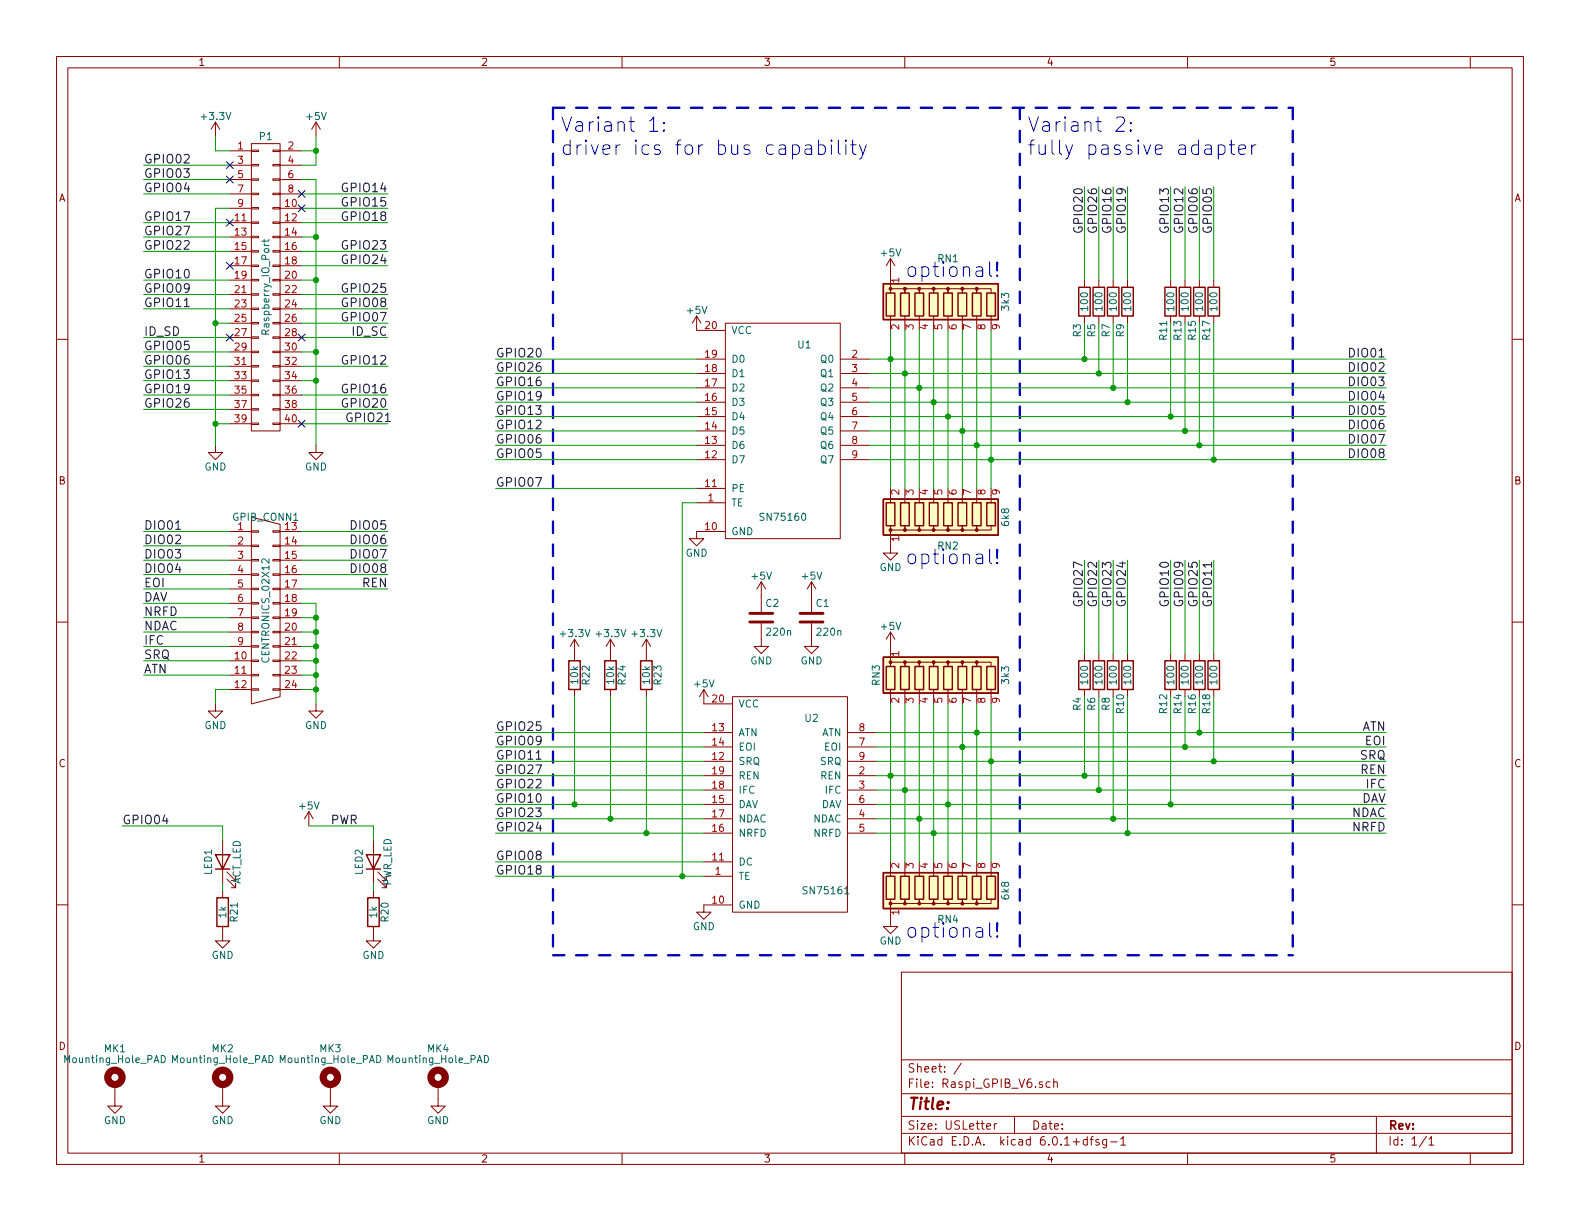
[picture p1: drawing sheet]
EESchema Schematic File Version 4
EELAYER 30 0
EELAYER END
$Descr USLetter 11000 8500
encoding utf-8
Sheet 1 1
Title ""
Date ""
Rev ""
Comp ""
Comment1 ""
Comment2 ""
Comment3 ""
Comment4 ""
$EndDescr
$Comp
L power:GND #PWR01
U 1 1
P 1500 3100
F 0 "#PWR01" H 1500 2850 50  0001 C CNN
F 1 "GND" H 1500 2950 50  0000 C CNN
F 2 "" H 1500 3100 50  0000 C CNN
F 3 "" H 1500 3100 50  0000 C CNN
	1    1500 3100
	1    0    0    -1  
$EndComp
$Comp
L power:GND #PWR02
U 1 1
P 2200 3100
F 0 "#PWR02" H 2200 2850 50  0001 C CNN
F 1 "GND" H 2200 2950 50  0000 C CNN
F 2 "" H 2200 3100 50  0000 C CNN
F 3 "" H 2200 3100 50  0000 C CNN
	1    2200 3100
	1    0    0    -1  
$EndComp
$Comp
L power:+5V #PWR03
U 1 1
P 2200 950
F 0 "#PWR03" H 2200 800 50  0001 C CNN
F 1 "+5V" H 2200 1090 50  0000 C CNN
F 2 "" H 2200 950 50  0000 C CNN
F 3 "" H 2200 950 50  0000 C CNN
	1    2200 950 
	1    0    0    -1  
$EndComp
$Comp
L power:+3.3V #PWR04
U 1 1
P 1500 950
F 0 "#PWR04" H 1500 800 50  0001 C CNN
F 1 "+3.3V" H 1500 1090 50  0000 C CNN
F 2 "" H 1500 950 50  0000 C CNN
F 3 "" H 1500 950 50  0000 C CNN
	1    1500 950 
	1    0    0    -1  
$EndComp
Text Label 1000 1550 0    60   ~ 0
GPIO17
Text Label 3450 2800 0    60   ~ 0
GPIO19
Text Label 3450 2600 0    60   ~ 0
GPIO26
Text Label 2700 1750 2    60   ~ 0
GPIO23
Text Label 2700 1850 2    60   ~ 0
GPIO24
Text Label 2700 2050 2    60   ~ 0
GPIO25
Text Label 2700 2150 2    60   ~ 0
GPIO08
Text Label 2700 2250 2    60   ~ 0
GPIO07
Text Label 2700 2550 2    60   ~ 0
GPIO12
Text Label 2700 2750 2    60   ~ 0
GPIO16
Text Label 2700 2850 2    60   ~ 0
GPIO20
$Comp
L power:GND #PWR05
U 1 1
P 2200 4900
F 0 "#PWR05" H 2200 4650 50  0001 C CNN
F 1 "GND" H 2200 4750 50  0000 C CNN
F 2 "" H 2200 4900 50  0000 C CNN
F 3 "" H 2200 4900 50  0000 C CNN
	1    2200 4900
	1    0    0    -1  
$EndComp
Text Label 1000 3700 0    60   ~ 0
DIO01
Text Label 1000 3900 0    60   ~ 0
DIO03
Text Label 2700 3900 2    60   ~ 0
DIO07
Text Label 2700 4100 2    60   ~ 0
REN
Text Label 1000 4700 0    60   ~ 0
ATN
Text Label 1000 4500 0    60   ~ 0
IFC
Text Label 1000 4300 0    60   ~ 0
NRFD
Text Label 1000 4100 0    60   ~ 0
EOI
Text Label 1000 3800 0    60   ~ 0
DIO02
Text Label 1000 4000 0    60   ~ 0
DIO04
Text Label 1000 4200 0    60   ~ 0
DAV
Text Label 1000 4400 0    60   ~ 0
NDAC
Text Label 1000 4600 0    60   ~ 0
SRQ
Text Label 2700 3800 2    60   ~ 0
DIO06
Text Label 2700 4000 2    60   ~ 0
DIO08
Text Label 3450 2900 0    60   ~ 0
GPIO13
Text Label 9650 2500 2    60   ~ 0
DIO01
Text Label 9650 2700 2    60   ~ 0
DIO03
Text Label 9650 2900 2    60   ~ 0
DIO05
Text Label 9650 3100 2    60   ~ 0
DIO07
Text Label 9650 5400 2    60   ~ 0
REN
Text Label 9650 5100 2    60   ~ 0
ATN
Text Label 9650 5500 2    60   ~ 0
IFC
Text Label 9650 5800 2    60   ~ 0
NRFD
Text Label 9650 5200 2    60   ~ 0
EOI
Text Label 1000 1650 0    60   ~ 0
GPIO27
Text Label 1000 1750 0    60   ~ 0
GPIO22
Text Label 1000 2050 0    60   ~ 0
GPIO09
Text Label 1000 1950 0    60   ~ 0
GPIO10
Text Label 1000 2150 0    60   ~ 0
GPIO11
Text Label 1000 2750 0    60   ~ 0
GPIO19
Text Label 1000 2850 0    60   ~ 0
GPIO26
Text Label 1000 2650 0    60   ~ 0
GPIO13
Text Label 3450 2500 0    60   ~ 0
GPIO20
Text Label 3450 2700 0    60   ~ 0
GPIO16
Text Label 3450 3000 0    60   ~ 0
GPIO12
Text Label 3450 3100 0    60   ~ 0
GPIO06
Text Label 3450 3200 0    60   ~ 0
GPIO05
Text Label 3450 3400 0    60   ~ 0
GPIO07
Text Label 9650 2600 2    60   ~ 0
DIO02
Text Label 9650 2800 2    60   ~ 0
DIO04
Text Label 9650 5600 2    60   ~ 0
DAV
Text Label 9650 5700 2    60   ~ 0
NDAC
Text Label 9650 5300 2    60   ~ 0
SRQ
Text Label 9650 3000 2    60   ~ 0
DIO06
Text Label 9650 3200 2    60   ~ 0
DIO08
$Comp
L Device:C C2
U 1 1
P 5300 4300
F 0 "C2" H 5325 4400 50  0000 L CNN
F 1 "220n" H 5325 4200 50  0000 L CNN
F 2 "Capacitors_ThroughHole:C_Rect_L7_W3.5_P5" H 5338 4150 50  0001 C CNN
F 3 "" H 5300 4300 50  0000 C CNN
	1    5300 4300
	1    0    0    -1  
$EndComp
$Comp
L power:GND #PWR06
U 1 1
P 5300 4450
F 0 "#PWR06" H 5300 4200 50  0001 C CNN
F 1 "GND" H 5300 4300 50  0000 C CNN
F 2 "" H 5300 4450 50  0000 C CNN
F 3 "" H 5300 4450 50  0000 C CNN
	1    5300 4450
	1    0    0    -1  
$EndComp
$Comp
L power:GND #PWR07
U 1 1
P 4900 6300
F 0 "#PWR07" H 4900 6050 50  0001 C CNN
F 1 "GND" H 4900 6150 50  0000 C CNN
F 2 "" H 4900 6300 50  0000 C CNN
F 3 "" H 4900 6300 50  0000 C CNN
	1    4900 6300
	1    0    0    -1  
$EndComp
$Comp
L power:GND #PWR08
U 1 1
P 4850 3700
F 0 "#PWR08" H 4850 3450 50  0001 C CNN
F 1 "GND" H 4850 3550 50  0000 C CNN
F 2 "" H 4850 3700 50  0000 C CNN
F 3 "" H 4850 3700 50  0000 C CNN
	1    4850 3700
	1    0    0    -1  
$EndComp
Text Label 1000 1150 0    60   ~ 0
GPIO02
Text Label 1000 1250 0    60   ~ 0
GPIO03
Text Label 1000 1350 0    60   ~ 0
GPIO04
Text Label 1000 2350 0    60   ~ 0
ID_SD
Text Label 1000 2450 0    60   ~ 0
GPIO05
Text Label 1000 2550 0    60   ~ 0
GPIO06
Text Label 2700 2350 2    60   ~ 0
ID_SC
Text Label 2400 2950 0    60   ~ 0
GPIO21
Text Label 2700 1350 2    60   ~ 0
GPIO14
Text Label 2700 1450 2    60   ~ 0
GPIO15
Text Label 2700 1550 2    60   ~ 0
GPIO18
$Comp
L Device:C C1
U 1 1
P 5650 4300
F 0 "C1" H 5675 4400 50  0000 L CNN
F 1 "220n" H 5675 4200 50  0000 L CNN
F 2 "Capacitors_ThroughHole:C_Rect_L7_W3.5_P5" H 5688 4150 50  0001 C CNN
F 3 "" H 5650 4300 50  0000 C CNN
	1    5650 4300
	1    0    0    -1  
$EndComp
$Comp
L power:GND #PWR09
U 1 1
P 5650 4450
F 0 "#PWR09" H 5650 4200 50  0001 C CNN
F 1 "GND" H 5650 4300 50  0000 C CNN
F 2 "" H 5650 4450 50  0000 C CNN
F 3 "" H 5650 4450 50  0000 C CNN
	1    5650 4450
	1    0    0    -1  
$EndComp
Text Label 7850 1300 3    60   ~ 0
GPIO19
Text Label 7650 1300 3    60   ~ 0
GPIO26
Text Label 8150 1300 3    60   ~ 0
GPIO13
Text Label 7550 1300 3    60   ~ 0
GPIO20
Text Label 7750 1300 3    60   ~ 0
GPIO16
Text Label 8250 1300 3    60   ~ 0
GPIO12
Text Label 8350 1300 3    60   ~ 0
GPIO06
Text Label 8450 1300 3    60   ~ 0
GPIO05
Text Label 7550 3900 3    60   ~ 0
GPIO27
Text Label 7650 3900 3    60   ~ 0
GPIO22
Text Label 8150 3900 3    60   ~ 0
GPIO10
Text Label 8250 3900 3    60   ~ 0
GPIO09
Text Label 8450 3900 3    60   ~ 0
GPIO11
Text Label 8350 3900 3    60   ~ 0
GPIO25
Text Label 7750 3900 3    60   ~ 0
GPIO23
Text Label 7850 3900 3    60   ~ 0
GPIO24
$Comp
L Device:R R23
U 1 1
P 4500 4700
F 0 "R23" V 4580 4700 50  0000 C CNN
F 1 "10k" V 4500 4700 50  0000 C CNN
F 2 "Resistor_THT:R_Axial_DIN0204_L3.6mm_D1.6mm_P7.62mm_Horizontal" V 4430 4700 50  0001 C CNN
F 3 "" H 4500 4700 50  0000 C CNN
	1    4500 4700
	1    0    0    -1  
$EndComp
$Comp
L Device:R R24
U 1 1
P 4250 4700
F 0 "R24" V 4330 4700 50  0000 C CNN
F 1 "10k" V 4250 4700 50  0000 C CNN
F 2 "Resistor_THT:R_Axial_DIN0204_L3.6mm_D1.6mm_P7.62mm_Horizontal" V 4180 4700 50  0001 C CNN
F 3 "" H 4250 4700 50  0000 C CNN
	1    4250 4700
	1    0    0    -1  
$EndComp
$Comp
L power:+3.3V #PWR010
U 1 1
P 4250 4550
F 0 "#PWR010" H 4250 4400 50  0001 C CNN
F 1 "+3.3V" H 4250 4690 50  0000 C CNN
F 2 "" H 4250 4550 50  0000 C CNN
F 3 "" H 4250 4550 50  0000 C CNN
	1    4250 4550
	1    0    0    -1  
$EndComp
$Comp
L power:+3.3V #PWR011
U 1 1
P 4500 4550
F 0 "#PWR011" H 4500 4400 50  0001 C CNN
F 1 "+3.3V" H 4500 4690 50  0000 C CNN
F 2 "" H 4500 4550 50  0000 C CNN
F 3 "" H 4500 4550 50  0000 C CNN
	1    4500 4550
	1    0    0    -1  
$EndComp
$Comp
L Device:R R4
U 1 1
P 7550 4700
F 0 "R4" V 7500 4500 50  0000 C CNN
F 1 "100" V 7550 4700 50  0000 C CNN
F 2 "Resistor_THT:R_Axial_DIN0204_L3.6mm_D1.6mm_P7.62mm_Horizontal" V 7480 4700 50  0001 C CNN
F 3 "" H 7550 4700 50  0000 C CNN
	1    7550 4700
	1    0    0    -1  
$EndComp
$Comp
L Device:R R6
U 1 1
P 7650 4700
F 0 "R6" V 7600 4500 50  0000 C CNN
F 1 "100" V 7650 4700 50  0000 C CNN
F 2 "Resistor_THT:R_Axial_DIN0204_L3.6mm_D1.6mm_P7.62mm_Horizontal" V 7580 4700 50  0001 C CNN
F 3 "" H 7650 4700 50  0000 C CNN
	1    7650 4700
	1    0    0    -1  
$EndComp
$Comp
L Device:R R8
U 1 1
P 7750 4700
F 0 "R8" V 7700 4500 50  0000 C CNN
F 1 "100" V 7750 4700 50  0000 C CNN
F 2 "Resistor_THT:R_Axial_DIN0204_L3.6mm_D1.6mm_P7.62mm_Horizontal" V 7680 4700 50  0001 C CNN
F 3 "" H 7750 4700 50  0000 C CNN
	1    7750 4700
	1    0    0    -1  
$EndComp
$Comp
L Device:R R10
U 1 1
P 7850 4700
F 0 "R10" V 7800 4500 50  0000 C CNN
F 1 "100" V 7850 4700 50  0000 C CNN
F 2 "Resistor_THT:R_Axial_DIN0204_L3.6mm_D1.6mm_P7.62mm_Horizontal" V 7780 4700 50  0001 C CNN
F 3 "" H 7850 4700 50  0000 C CNN
	1    7850 4700
	1    0    0    -1  
$EndComp
$Comp
L Device:R R12
U 1 1
P 8150 4700
F 0 "R12" V 8100 4500 50  0000 C CNN
F 1 "100" V 8150 4700 50  0000 C CNN
F 2 "Resistor_THT:R_Axial_DIN0204_L3.6mm_D1.6mm_P7.62mm_Horizontal" V 8080 4700 50  0001 C CNN
F 3 "" H 8150 4700 50  0000 C CNN
	1    8150 4700
	1    0    0    -1  
$EndComp
$Comp
L Device:R R14
U 1 1
P 8250 4700
F 0 "R14" V 8200 4500 50  0000 C CNN
F 1 "100" V 8250 4700 50  0000 C CNN
F 2 "Resistor_THT:R_Axial_DIN0204_L3.6mm_D1.6mm_P7.62mm_Horizontal" V 8180 4700 50  0001 C CNN
F 3 "" H 8250 4700 50  0000 C CNN
	1    8250 4700
	1    0    0    -1  
$EndComp
$Comp
L Device:R R16
U 1 1
P 8350 4700
F 0 "R16" V 8300 4500 50  0000 C CNN
F 1 "100" V 8350 4700 50  0000 C CNN
F 2 "Resistor_THT:R_Axial_DIN0204_L3.6mm_D1.6mm_P7.62mm_Horizontal" V 8280 4700 50  0001 C CNN
F 3 "" H 8350 4700 50  0000 C CNN
	1    8350 4700
	1    0    0    -1  
$EndComp
$Comp
L Device:R R18
U 1 1
P 8450 4700
F 0 "R18" V 8400 4500 50  0000 C CNN
F 1 "100" V 8450 4700 50  0000 C CNN
F 2 "Resistor_THT:R_Axial_DIN0204_L3.6mm_D1.6mm_P7.62mm_Horizontal" V 8380 4700 50  0001 C CNN
F 3 "" H 8450 4700 50  0000 C CNN
	1    8450 4700
	1    0    0    -1  
$EndComp
$Comp
L Device:R R3
U 1 1
P 7550 2100
F 0 "R3" V 7500 1900 50  0000 C CNN
F 1 "100" V 7550 2100 50  0000 C CNN
F 2 "Resistor_THT:R_Axial_DIN0204_L3.6mm_D1.6mm_P7.62mm_Horizontal" V 7480 2100 50  0001 C CNN
F 3 "" H 7550 2100 50  0000 C CNN
	1    7550 2100
	1    0    0    -1  
$EndComp
$Comp
L Device:R R5
U 1 1
P 7650 2100
F 0 "R5" V 7600 1900 50  0000 C CNN
F 1 "100" V 7650 2100 50  0000 C CNN
F 2 "Resistor_THT:R_Axial_DIN0204_L3.6mm_D1.6mm_P7.62mm_Horizontal" V 7580 2100 50  0001 C CNN
F 3 "" H 7650 2100 50  0000 C CNN
	1    7650 2100
	1    0    0    -1  
$EndComp
$Comp
L Device:R R7
U 1 1
P 7750 2100
F 0 "R7" V 7700 1900 50  0000 C CNN
F 1 "100" V 7750 2100 50  0000 C CNN
F 2 "Resistor_THT:R_Axial_DIN0204_L3.6mm_D1.6mm_P7.62mm_Horizontal" V 7680 2100 50  0001 C CNN
F 3 "" H 7750 2100 50  0000 C CNN
	1    7750 2100
	1    0    0    -1  
$EndComp
$Comp
L Device:R R9
U 1 1
P 7850 2100
F 0 "R9" V 7800 1900 50  0000 C CNN
F 1 "100" V 7850 2100 50  0000 C CNN
F 2 "Resistor_THT:R_Axial_DIN0204_L3.6mm_D1.6mm_P7.62mm_Horizontal" V 7780 2100 50  0001 C CNN
F 3 "" H 7850 2100 50  0000 C CNN
	1    7850 2100
	1    0    0    -1  
$EndComp
$Comp
L Device:R R11
U 1 1
P 8150 2100
F 0 "R11" V 8100 1900 50  0000 C CNN
F 1 "100" V 8150 2100 50  0000 C CNN
F 2 "Resistor_THT:R_Axial_DIN0204_L3.6mm_D1.6mm_P7.62mm_Horizontal" V 8080 2100 50  0001 C CNN
F 3 "" H 8150 2100 50  0000 C CNN
	1    8150 2100
	1    0    0    -1  
$EndComp
$Comp
L Device:R R13
U 1 1
P 8250 2100
F 0 "R13" V 8200 1900 50  0000 C CNN
F 1 "100" V 8250 2100 50  0000 C CNN
F 2 "Resistor_THT:R_Axial_DIN0204_L3.6mm_D1.6mm_P7.62mm_Horizontal" V 8180 2100 50  0001 C CNN
F 3 "" H 8250 2100 50  0000 C CNN
	1    8250 2100
	1    0    0    -1  
$EndComp
$Comp
L Device:R R15
U 1 1
P 8350 2100
F 0 "R15" V 8300 1900 50  0000 C CNN
F 1 "100" V 8350 2100 50  0000 C CNN
F 2 "Resistor_THT:R_Axial_DIN0204_L3.6mm_D1.6mm_P7.62mm_Horizontal" V 8280 2100 50  0001 C CNN
F 3 "" H 8350 2100 50  0000 C CNN
	1    8350 2100
	1    0    0    -1  
$EndComp
$Comp
L Device:R R17
U 1 1
P 8450 2100
F 0 "R17" V 8400 1900 50  0000 C CNN
F 1 "100" V 8450 2100 50  0000 C CNN
F 2 "Resistor_THT:R_Axial_DIN0204_L3.6mm_D1.6mm_P7.62mm_Horizontal" V 8380 2100 50  0001 C CNN
F 3 "" H 8450 2100 50  0000 C CNN
	1    8450 2100
	1    0    0    -1  
$EndComp
$Comp
L Device:R_Network08 RN1
U 1 1
P 6600 2100
F 0 "RN1" H 6600 2400 50  0000 C CNN
F 1 "3k3" V 7000 2100 50  0000 C CNN
F 2 "Resistors_ThroughHole:Resistor_Array_SIP9" V 7075 2100 50  0001 C CNN
F 3 "" H 6600 2100 50  0000 C CNN
	1    6600 2100
	1    0    0    -1  
$EndComp
$Comp
L Raspi_GPIB:SN75161 U2
U 1 1
P 5500 5600
F 0 "U2" H 5650 6200 50  0000 C CNN
F 1 "SN75161" H 5750 5000 50  0000 C CNN
F 2 "Housings_DIP:DIP-20_W7.62mm" H 5500 5600 50  0001 C CNN
F 3 "" H 5500 5600 50  0000 C CNN
	1    5500 5600
	1    0    0    -1  
$EndComp
$Comp
L Raspi_GPIB:SN75160 U1
U 1 1
P 5450 3000
F 0 "U1" H 5600 3600 50  0000 C CNN
F 1 "SN75160" H 5450 2400 50  0000 C CNN
F 2 "Housings_DIP:DIP-20_W7.62mm" H 5450 3000 50  0001 C CNN
F 3 "" H 5450 3000 50  0000 C CNN
	1    5450 3000
	1    0    0    -1  
$EndComp
$Comp
L Device:R_Network08 RN3
U 1 1
P 6600 4700
F 0 "RN3" V 6100 4700 50  0000 C CNN
F 1 "3k3" V 7000 4700 50  0000 C CNN
F 2 "Resistors_ThroughHole:Resistor_Array_SIP9" V 7075 4700 50  0001 C CNN
F 3 "" H 6600 4700 50  0000 C CNN
	1    6600 4700
	1    0    0    -1  
$EndComp
$Comp
L Device:R_Network08 RN2
U 1 1
P 6600 3600
F 0 "RN2" H 6600 3800 50  0000 C CNN
F 1 "6k8" V 7000 3600 50  0000 C CNN
F 2 "Resistors_ThroughHole:Resistor_Array_SIP9" V 7075 3600 50  0001 C CNN
F 3 "" H 6600 3600 50  0000 C CNN
	1    6600 3600
	1    0    0    1   
$EndComp
$Comp
L power:GND #PWR013
U 1 1
P 6200 3800
F 0 "#PWR013" H 6200 3550 50  0001 C CNN
F 1 "GND" H 6200 3650 50  0000 C CNN
F 2 "" H 6200 3800 50  0000 C CNN
F 3 "" H 6200 3800 50  0000 C CNN
	1    6200 3800
	1    0    0    -1  
$EndComp
$Comp
L Device:LED LED2
U 1 1
P 2600 6000
F 0 "LED2" H 2600 6100 50  0000 C CNN
F 1 "PWR_LED" H 2600 5900 50  0000 C CNN
F 2 "LEDs:LED-3MM" H 2600 6000 50  0001 C CNN
F 3 "" H 2600 6000 50  0000 C CNN
	1    2600 6000
	0    -1   -1   0   
$EndComp
$Comp
L Device:R R20
U 1 1
P 2600 6350
F 0 "R20" V 2680 6350 50  0000 C CNN
F 1 "1k" V 2600 6350 50  0000 C CNN
F 2 "Resistor_THT:R_Axial_DIN0204_L3.6mm_D1.6mm_P7.62mm_Horizontal" V 2530 6350 50  0001 C CNN
F 3 "" H 2600 6350 50  0000 C CNN
	1    2600 6350
	1    0    0    -1  
$EndComp
$Comp
L power:GND #PWR014
U 1 1
P 2600 6500
F 0 "#PWR014" H 2600 6250 50  0001 C CNN
F 1 "GND" H 2600 6350 50  0000 C CNN
F 2 "" H 2600 6500 50  0000 C CNN
F 3 "" H 2600 6500 50  0000 C CNN
	1    2600 6500
	1    0    0    -1  
$EndComp
$Comp
L Device:LED LED1
U 1 1
P 1550 6000
F 0 "LED1" H 1550 6100 50  0000 C CNN
F 1 "ACT_LED" H 1550 5900 50  0000 C CNN
F 2 "LEDs:LED-3MM" H 1550 6000 50  0001 C CNN
F 3 "" H 1550 6000 50  0000 C CNN
	1    1550 6000
	0    -1   -1   0   
$EndComp
$Comp
L Device:R R21
U 1 1
P 1550 6350
F 0 "R21" V 1630 6350 50  0000 C CNN
F 1 "1k" V 1550 6350 50  0000 C CNN
F 2 "Resistor_THT:R_Axial_DIN0204_L3.6mm_D1.6mm_P7.62mm_Horizontal" V 1480 6350 50  0001 C CNN
F 3 "" H 1550 6350 50  0000 C CNN
	1    1550 6350
	1    0    0    -1  
$EndComp
$Comp
L power:GND #PWR015
U 1 1
P 1550 6500
F 0 "#PWR015" H 1550 6250 50  0001 C CNN
F 1 "GND" H 1550 6350 50  0000 C CNN
F 2 "" H 1550 6500 50  0000 C CNN
F 3 "" H 1550 6500 50  0000 C CNN
	1    1550 6500
	1    0    0    -1  
$EndComp
Text Label 2300 5750 0    60   ~ 0
PWR
Text Label 850  5750 0    60   ~ 0
GPIO04
$Comp
L Raspi_GPIB:Raspberry_IO_Port P1
U 1 1
P 1850 2000
F 0 "P1" H 1850 3050 50  0000 C CNN
F 1 "Raspberry_IO_Port" V 1850 2000 50  0000 C CNN
F 2 "Pin_Headers:Pin_Header_Straight_2x20" H 1850 1050 50  0001 C CNN
F 3 "" H 1850 1050 50  0000 C CNN
	1    1850 2000
	1    0    0    -1  
$EndComp
$Comp
L power:+5V #PWR016
U 1 1
P 5650 4150
F 0 "#PWR016" H 5650 4000 50  0001 C CNN
F 1 "+5V" H 5650 4290 50  0000 C CNN
F 2 "" H 5650 4150 50  0000 C CNN
F 3 "" H 5650 4150 50  0000 C CNN
	1    5650 4150
	1    0    0    -1  
$EndComp
$Comp
L power:+5V #PWR017
U 1 1
P 6200 1900
F 0 "#PWR017" H 6200 1750 50  0001 C CNN
F 1 "+5V" H 6200 2040 50  0000 C CNN
F 2 "" H 6200 1900 50  0000 C CNN
F 3 "" H 6200 1900 50  0000 C CNN
	1    6200 1900
	1    0    0    -1  
$EndComp
$Comp
L power:+5V #PWR018
U 1 1
P 5300 4150
F 0 "#PWR018" H 5300 4000 50  0001 C CNN
F 1 "+5V" H 5300 4290 50  0000 C CNN
F 2 "" H 5300 4150 50  0000 C CNN
F 3 "" H 5300 4150 50  0000 C CNN
	1    5300 4150
	1    0    0    -1  
$EndComp
$Comp
L power:+5V #PWR019
U 1 1
P 6200 4500
F 0 "#PWR019" H 6200 4350 50  0001 C CNN
F 1 "+5V" H 6200 4640 50  0000 C CNN
F 2 "" H 6200 4500 50  0000 C CNN
F 3 "" H 6200 4500 50  0000 C CNN
	1    6200 4500
	1    0    0    -1  
$EndComp
$Comp
L power:+5V #PWR020
U 1 1
P 2150 5750
F 0 "#PWR020" H 2150 5600 50  0001 C CNN
F 1 "+5V" H 2150 5890 50  0000 C CNN
F 2 "" H 2150 5750 50  0000 C CNN
F 3 "" H 2150 5750 50  0000 C CNN
	1    2150 5750
	1    0    0    -1  
$EndComp
$Comp
L power:+5V #PWR021
U 1 1
P 4900 4900
F 0 "#PWR021" H 4900 4750 50  0001 C CNN
F 1 "+5V" H 4900 5040 50  0000 C CNN
F 2 "" H 4900 4900 50  0000 C CNN
F 3 "" H 4900 4900 50  0000 C CNN
	1    4900 4900
	1    0    0    -1  
$EndComp
$Comp
L power:+5V #PWR022
U 1 1
P 4850 2300
F 0 "#PWR022" H 4850 2150 50  0001 C CNN
F 1 "+5V" H 4850 2440 50  0000 C CNN
F 2 "" H 4850 2300 50  0000 C CNN
F 3 "" H 4850 2300 50  0000 C CNN
	1    4850 2300
	1    0    0    -1  
$EndComp
$Comp
L Raspi_GPIB:CENTRONICS_02X12 GPIB_CONN1
U 1 1
P 1850 4250
F 0 "GPIB_CONN1" H 1850 4900 50  0000 C CNN
F 1 "CENTRONICS_02X12" V 1850 4250 50  0000 C CNN
F 2 "KiCad_V5:Centronics_24pin_Through_hole" H 1850 3050 50  0001 C CNN
F 3 "" H 1850 3050 50  0000 C CNN
	1    1850 4250
	1    0    0    -1  
$EndComp
Text Label 2700 3700 2    60   ~ 0
DIO05
$Comp
L power:GND #PWR023
U 1 1
P 1500 4900
F 0 "#PWR023" H 1500 4650 50  0001 C CNN
F 1 "GND" H 1500 4750 50  0000 C CNN
F 2 "" H 1500 4900 50  0000 C CNN
F 3 "" H 1500 4900 50  0000 C CNN
	1    1500 4900
	1    0    0    -1  
$EndComp
Wire Wire Line
	1600 1050 1500 1050
Wire Wire Line
	1500 1050 1500 950 
Wire Wire Line
	1600 1450 1500 1450
Wire Wire Line
	1500 1450 1500 2250
Wire Wire Line
	1600 2950 1500 2950
Connection ~ 1500 2950
Wire Wire Line
	1600 2250 1500 2250
Connection ~ 1500 2250
Wire Wire Line
	2100 1250 2200 1250
Wire Wire Line
	2200 1250 2200 1650
Wire Wire Line
	2100 2450 2200 2450
Connection ~ 2200 2450
Wire Wire Line
	2100 2650 2200 2650
Connection ~ 2200 2650
Wire Wire Line
	2100 1650 2200 1650
Connection ~ 2200 1650
Wire Wire Line
	2100 1950 2200 1950
Connection ~ 2200 1950
Wire Wire Line
	1600 1550 1000 1550
Wire Wire Line
	2200 1150 2100 1150
Wire Wire Line
	2100 1750 2700 1750
Wire Wire Line
	2700 1850 2100 1850
Wire Wire Line
	2100 2050 2700 2050
Wire Wire Line
	2700 2150 2100 2150
Wire Wire Line
	2100 2250 2700 2250
Wire Wire Line
	2100 2850 2700 2850
Wire Wire Line
	2700 2750 2100 2750
Wire Wire Line
	2100 2550 2700 2550
Wire Wire Line
	1600 3700 1000 3700
Wire Wire Line
	2100 4100 2700 4100
Wire Wire Line
	2700 3900 2100 3900
Wire Wire Line
	1000 4700 1600 4700
Wire Wire Line
	1600 4500 1000 4500
Wire Wire Line
	1000 4300 1600 4300
Wire Wire Line
	1600 4100 1000 4100
Wire Wire Line
	1000 3900 1600 3900
Wire Wire Line
	1600 3800 1000 3800
Wire Wire Line
	1000 4000 1600 4000
Wire Wire Line
	1600 4200 1000 4200
Wire Wire Line
	1000 4400 1600 4400
Wire Wire Line
	1600 4600 1000 4600
Wire Wire Line
	2100 3800 2700 3800
Wire Wire Line
	2700 4000 2100 4000
Wire Wire Line
	6050 2500 6200 2500
Wire Wire Line
	6100 5400 6200 5400
Wire Wire Line
	6050 3100 6800 3100
Wire Wire Line
	6050 2900 6600 2900
Wire Wire Line
	6100 5100 6800 5100
Wire Wire Line
	6100 5500 6300 5500
Wire Wire Line
	6100 5800 6500 5800
Wire Wire Line
	6100 5200 6700 5200
Wire Wire Line
	6050 2700 6400 2700
Wire Wire Line
	1000 1650 1600 1650
Wire Wire Line
	1600 1750 1000 1750
Wire Wire Line
	1600 2050 1000 2050
Wire Wire Line
	1000 1950 1600 1950
Wire Wire Line
	1600 2150 1000 2150
Wire Wire Line
	1000 2850 1600 2850
Wire Wire Line
	1000 2750 1600 2750
Wire Wire Line
	1000 2650 1600 2650
Wire Wire Line
	4850 3500 4750 3500
Wire Wire Line
	6050 2600 6300 2600
Wire Wire Line
	6050 2800 6500 2800
Wire Wire Line
	6100 5700 6400 5700
Wire Wire Line
	6100 5300 6900 5300
Wire Wire Line
	6050 3000 6700 3000
Wire Wire Line
	6050 3200 6900 3200
Wire Wire Line
	1600 1150 1000 1150
Wire Wire Line
	1000 1250 1600 1250
Wire Wire Line
	1600 1350 1000 1350
Wire Wire Line
	1600 2350 1000 2350
Wire Wire Line
	1000 2450 1600 2450
Wire Wire Line
	1600 2550 1000 2550
Wire Wire Line
	2100 2950 2700 2950
Wire Wire Line
	2100 2350 2700 2350
Wire Wire Line
	2100 1350 2700 1350
Wire Wire Line
	2700 1450 2100 1450
Wire Wire Line
	2100 1550 2700 1550
Wire Wire Line
	2200 950  2200 1050
Wire Wire Line
	6200 2300 6200 2500
Wire Wire Line
	6300 2300 6300 2600
Wire Wire Line
	6400 2300 6400 2700
Wire Wire Line
	6500 2300 6500 2800
Wire Wire Line
	6600 2300 6600 2900
Wire Wire Line
	6700 2300 6700 3000
Wire Wire Line
	6800 2300 6800 3100
Wire Wire Line
	6900 2300 6900 3200
Wire Wire Line
	6200 4900 6200 5400
Wire Wire Line
	6300 4900 6300 5500
Wire Wire Line
	6600 4900 6600 5600
Wire Wire Line
	6700 4900 6700 5200
Wire Wire Line
	6800 4900 6800 5100
Wire Wire Line
	6900 4900 6900 5300
Wire Wire Line
	7650 1300 7650 1950
Wire Wire Line
	7850 1300 7850 1950
Wire Wire Line
	8150 1300 8150 1950
Wire Wire Line
	7550 1950 7550 1300
Wire Wire Line
	7750 1300 7750 1950
Wire Wire Line
	8250 1950 8250 1300
Wire Wire Line
	8350 1300 8350 1950
Wire Wire Line
	8450 1950 8450 1300
Wire Wire Line
	7550 2250 7550 2500
Wire Wire Line
	7650 2250 7650 2600
Wire Wire Line
	7750 2250 7750 2700
Wire Wire Line
	7850 2250 7850 2800
Wire Wire Line
	8150 2250 8150 2900
Wire Wire Line
	8250 2250 8250 3000
Wire Wire Line
	8350 2250 8350 3100
Wire Wire Line
	8450 2250 8450 3200
Wire Wire Line
	7550 3900 7550 4550
Wire Wire Line
	7650 4550 7650 3900
Wire Wire Line
	8150 4550 8150 3900
Wire Wire Line
	8250 3900 8250 4550
Wire Wire Line
	8450 4550 8450 3900
Wire Wire Line
	7850 4550 7850 3900
Wire Wire Line
	7750 4550 7750 3900
Wire Wire Line
	8350 4550 8350 3900
Wire Wire Line
	7550 4850 7550 5400
Wire Wire Line
	7650 4850 7650 5500
Wire Wire Line
	7750 4850 7750 5700
Wire Wire Line
	8250 4850 8250 5200
Wire Wire Line
	8350 4850 8350 5100
Wire Wire Line
	8450 4850 8450 5300
Wire Wire Line
	2200 1050 2100 1050
Connection ~ 2200 1050
Wire Wire Line
	2150 5750 2600 5750
Wire Wire Line
	2600 5750 2600 5850
Wire Wire Line
	2600 6150 2600 6200
Wire Wire Line
	1550 6150 1550 6200
Wire Wire Line
	1550 5850 1550 5750
Wire Wire Line
	1550 5750 850  5750
Wire Wire Line
	2700 3700 2100 3700
Wire Wire Line
	1500 4900 1500 4800
Wire Wire Line
	2200 4200 2200 4300
Wire Wire Line
	2200 4200 2100 4200
Wire Wire Line
	2100 4300 2200 4300
Connection ~ 2200 4300
Wire Wire Line
	2100 4400 2200 4400
Connection ~ 2200 4400
Wire Wire Line
	2100 4500 2200 4500
Connection ~ 2200 4500
Wire Wire Line
	2100 4600 2200 4600
Connection ~ 2200 4600
Wire Wire Line
	2100 4700 2200 4700
Connection ~ 2200 4700
Wire Wire Line
	2100 4800 2200 4800
Connection ~ 2200 4800
Wire Wire Line
	1500 4800 1600 4800
$Comp
L Mechanical:MountingHole_Pad MK1
U 1 1
P 800 7550
F 0 "MK1" H 800 7800 50  0000 C CNN
F 1 "Mounting_Hole_PAD" H 800 7725 50  0000 C CNN
F 2 "Mounting_Holes:MountingHole_2.7mm_M2.5_Pad" H 800 7550 60  0001 C CNN
F 3 "" H 800 7550 60  0001 C CNN
	1    800  7550
	1    0    0    -1  
$EndComp
$Comp
L Mechanical:MountingHole_Pad MK2
U 1 1
P 1550 7550
F 0 "MK2" H 1550 7800 50  0000 C CNN
F 1 "Mounting_Hole_PAD" H 1550 7725 50  0000 C CNN
F 2 "Mounting_Holes:MountingHole_2.7mm_M2.5_Pad" H 1550 7550 60  0001 C CNN
F 3 "" H 1550 7550 60  0001 C CNN
	1    1550 7550
	1    0    0    -1  
$EndComp
$Comp
L Mechanical:MountingHole_Pad MK3
U 1 1
P 2300 7550
F 0 "MK3" H 2300 7800 50  0000 C CNN
F 1 "Mounting_Hole_PAD" H 2300 7725 50  0000 C CNN
F 2 "Mounting_Holes:MountingHole_2.7mm_M2.5_Pad" H 2300 7550 60  0001 C CNN
F 3 "" H 2300 7550 60  0001 C CNN
	1    2300 7550
	1    0    0    -1  
$EndComp
$Comp
L Mechanical:MountingHole_Pad MK4
U 1 1
P 3050 7550
F 0 "MK4" H 3050 7800 50  0000 C CNN
F 1 "Mounting_Hole_PAD" H 3050 7725 50  0000 C CNN
F 2 "Mounting_Holes:MountingHole_2.7mm_M2.5_Pad" H 3050 7550 60  0001 C CNN
F 3 "" H 3050 7550 60  0001 C CNN
	1    3050 7550
	1    0    0    -1  
$EndComp
$Comp
L power:GND #PWR024
U 1 1
P 800 7650
F 0 "#PWR024" H 800 7400 50  0001 C CNN
F 1 "GND" H 800 7500 50  0000 C CNN
F 2 "" H 800 7650 50  0000 C CNN
F 3 "" H 800 7650 50  0000 C CNN
	1    800  7650
	1    0    0    -1  
$EndComp
$Comp
L power:GND #PWR025
U 1 1
P 1550 7650
F 0 "#PWR025" H 1550 7400 50  0001 C CNN
F 1 "GND" H 1550 7500 50  0000 C CNN
F 2 "" H 1550 7650 50  0000 C CNN
F 3 "" H 1550 7650 50  0000 C CNN
	1    1550 7650
	1    0    0    -1  
$EndComp
$Comp
L power:GND #PWR026
U 1 1
P 2300 7650
F 0 "#PWR026" H 2300 7400 50  0001 C CNN
F 1 "GND" H 2300 7500 50  0000 C CNN
F 2 "" H 2300 7650 50  0000 C CNN
F 3 "" H 2300 7650 50  0000 C CNN
	1    2300 7650
	1    0    0    -1  
$EndComp
$Comp
L power:GND #PWR027
U 1 1
P 3050 7650
F 0 "#PWR027" H 3050 7400 50  0001 C CNN
F 1 "GND" H 3050 7500 50  0000 C CNN
F 2 "" H 3050 7650 50  0000 C CNN
F 3 "" H 3050 7650 50  0000 C CNN
	1    3050 7650
	1    0    0    -1  
$EndComp
Wire Wire Line
	1500 2950 1500 3100
Wire Wire Line
	1500 2250 1500 2950
Wire Wire Line
	2200 2450 2200 2650
Wire Wire Line
	2200 2650 2200 3100
Wire Wire Line
	2200 1650 2200 1950
Wire Wire Line
	2200 1950 2200 2450
Wire Wire Line
	4750 6100 4900 6100
Wire Wire Line
	6200 2500 6200 3400
Wire Wire Line
	6300 2600 6300 3400
Wire Wire Line
	6400 2700 6400 3400
Wire Wire Line
	6500 2800 6500 3400
Wire Wire Line
	6600 2900 6600 3400
Wire Wire Line
	6700 3000 6700 3400
Wire Wire Line
	6800 3100 6800 3400
Wire Wire Line
	6900 3200 6900 3400
Wire Wire Line
	2200 1050 2200 1150
Wire Wire Line
	4250 5700 4900 5700
Wire Wire Line
	4500 5800 4900 5800
Wire Wire Line
	2200 4300 2200 4400
Wire Wire Line
	2200 4400 2200 4500
Wire Wire Line
	2200 4500 2200 4600
Wire Wire Line
	2200 4600 2200 4700
Wire Wire Line
	2200 4700 2200 4800
Wire Wire Line
	2200 4800 2200 4900
Wire Wire Line
	6500 4900 6500 5800
Wire Wire Line
	6100 5600 6600 5600
Wire Wire Line
	6400 4900 6400 5700
Wire Wire Line
	6900 5300 6900 6000
Wire Wire Line
	6800 5100 6800 6000
Wire Wire Line
	6700 5200 6700 6000
Wire Wire Line
	6600 5600 6600 6000
Wire Wire Line
	6500 5800 6500 6000
Wire Wire Line
	6400 5700 6400 6000
Wire Wire Line
	6300 5500 6300 6000
Wire Wire Line
	6200 5400 6200 6000
$Comp
L power:GND #PWR012
U 1 1
P 6200 6400
F 0 "#PWR012" H 6200 6150 50  0001 C CNN
F 1 "GND" H 6200 6250 50  0000 C CNN
F 2 "" H 6200 6400 50  0000 C CNN
F 3 "" H 6200 6400 50  0000 C CNN
	1    6200 6400
	1    0    0    -1  
$EndComp
$Comp
L Device:R_Network08 RN4
U 1 1
P 6600 6200
F 0 "RN4" H 6600 6400 50  0000 C CNN
F 1 "6k8" V 7000 6200 50  0000 C CNN
F 2 "Resistors_ThroughHole:Resistor_Array_SIP9" V 7075 6200 50  0001 C CNN
F 3 "" H 6600 6200 50  0000 C CNN
	1    6600 6200
	1    0    0    1   
$EndComp
Wire Wire Line
	4750 3500 4750 6100
Text Label 3450 6100 0    60   ~ 0
GPIO18
Text Label 3450 6000 0    60   ~ 0
GPIO08
Text Label 3450 5800 0    60   ~ 0
GPIO24
Text Label 3450 5700 0    60   ~ 0
GPIO23
Text Label 3450 5300 0    60   ~ 0
GPIO11
Text Label 3450 5200 0    60   ~ 0
GPIO09
Text Label 3450 5600 0    60   ~ 0
GPIO10
Text Label 3450 5500 0    60   ~ 0
GPIO22
Text Label 3450 5400 0    60   ~ 0
GPIO27
Text Label 3450 5100 0    60   ~ 0
GPIO25
Wire Wire Line
	3450 6100 4750 6100
Connection ~ 4750 6100
Wire Wire Line
	3450 6000 4900 6000
Wire Wire Line
	3450 5800 4500 5800
Connection ~ 4500 5800
Wire Wire Line
	3450 5700 4250 5700
Connection ~ 4250 5700
Wire Wire Line
	3450 5600 4000 5600
Wire Wire Line
	3450 5500 4900 5500
Wire Wire Line
	3450 5400 4900 5400
Wire Wire Line
	3450 5300 4900 5300
Wire Wire Line
	3450 5200 4900 5200
Wire Wire Line
	3450 5100 4900 5100
$Comp
L Device:R R22
U 1 1
P 4000 4700
F 0 "R22" V 4080 4700 50  0000 C CNN
F 1 "10k" V 4000 4700 50  0000 C CNN
F 2 "Resistor_THT:R_Axial_DIN0204_L3.6mm_D1.6mm_P7.62mm_Horizontal" V 3930 4700 50  0001 C CNN
F 3 "" H 4000 4700 50  0000 C CNN
	1    4000 4700
	1    0    0    -1  
$EndComp
$Comp
L power:+3.3V #PWR028
U 1 1
P 4000 4550
F 0 "#PWR028" H 4000 4400 50  0001 C CNN
F 1 "+3.3V" H 4000 4690 50  0000 C CNN
F 2 "" H 4000 4550 50  0000 C CNN
F 3 "" H 4000 4550 50  0000 C CNN
	1    4000 4550
	1    0    0    -1  
$EndComp
Wire Wire Line
	4000 4850 4000 5600
Connection ~ 4000 5600
Wire Wire Line
	4000 5600 4900 5600
Wire Wire Line
	4250 4850 4250 5700
Wire Wire Line
	4500 4850 4500 5800
Wire Wire Line
	3450 2500 4850 2500
Wire Wire Line
	3450 2600 4850 2600
Wire Wire Line
	3450 2700 4850 2700
Wire Wire Line
	3450 2800 4850 2800
Wire Wire Line
	3450 2900 4850 2900
Wire Wire Line
	3450 3000 4850 3000
Wire Wire Line
	3450 3100 4850 3100
Wire Wire Line
	3450 3200 4850 3200
Wire Wire Line
	3450 3400 4850 3400
Text Notes 7150 1100 0    100  ~ 0
Variant 2:\nfully passive adapter\n
Text Notes 3900 1100 0    100  ~ 0
Variant 1:\ndriver ics for bus capability
Wire Notes Line width 16
	3850 750  9000 750 
Wire Notes Line width 16
	3850 6650 9000 6650
Connection ~ 7550 2500
Wire Wire Line
	7550 2500 9650 2500
Connection ~ 7650 2600
Wire Wire Line
	7650 2600 9650 2600
Connection ~ 7750 2700
Wire Wire Line
	7750 2700 9650 2700
Connection ~ 7850 2800
Wire Wire Line
	7850 2800 9650 2800
Connection ~ 8150 2900
Wire Wire Line
	8150 2900 9650 2900
Connection ~ 8250 3000
Wire Wire Line
	8250 3000 9650 3000
Connection ~ 8350 3100
Wire Wire Line
	8350 3100 9650 3100
Connection ~ 8450 3200
Wire Wire Line
	8450 3200 9650 3200
Wire Notes Line width 16
	3850 750  3850 6650
Wire Notes Line width 16
	7100 750  7100 6650
Wire Notes Line width 16
	9000 750  9000 6650
Connection ~ 7550 5400
Wire Wire Line
	7550 5400 9650 5400
Connection ~ 7650 5500
Wire Wire Line
	7650 5500 9650 5500
Connection ~ 7750 5700
Wire Wire Line
	7750 5700 9650 5700
Connection ~ 8250 5200
Wire Wire Line
	8250 5200 9650 5200
Connection ~ 8350 5100
Wire Wire Line
	8350 5100 9650 5100
Connection ~ 8450 5300
Wire Wire Line
	8450 5300 9650 5300
Wire Wire Line
	7850 4850 7850 5800
Connection ~ 7850 5800
Wire Wire Line
	7850 5800 9650 5800
Wire Wire Line
	8150 5600 8150 4850
Connection ~ 8150 5600
Wire Wire Line
	8150 5600 9650 5600
Connection ~ 6200 5400
Connection ~ 6300 5500
Connection ~ 6400 5700
Connection ~ 6500 5800
Connection ~ 6600 5600
Connection ~ 6700 5200
Connection ~ 6800 5100
Connection ~ 6900 5300
Wire Wire Line
	6800 5100 8350 5100
Wire Wire Line
	6200 5400 7550 5400
Wire Wire Line
	6700 5200 8250 5200
Wire Wire Line
	6400 5700 7750 5700
Wire Wire Line
	6300 5500 7650 5500
Wire Wire Line
	6500 5800 7850 5800
Wire Wire Line
	6900 5300 8450 5300
Wire Wire Line
	6600 5600 8150 5600
Connection ~ 6200 2500
Connection ~ 6300 2600
Connection ~ 6400 2700
Connection ~ 6500 2800
Connection ~ 6600 2900
Connection ~ 6700 3000
Connection ~ 6800 3100
Connection ~ 6900 3200
Wire Wire Line
	6200 2500 7550 2500
Wire Wire Line
	6300 2600 7650 2600
Wire Wire Line
	6400 2700 7750 2700
Wire Wire Line
	6500 2800 7850 2800
Wire Wire Line
	6600 2900 8150 2900
Wire Wire Line
	6700 3000 8250 3000
Wire Wire Line
	6800 3100 8350 3100
Wire Wire Line
	6900 3200 8450 3200
NoConn ~ 1600 2350
NoConn ~ 2100 2950
NoConn ~ 2100 2350
NoConn ~ 1600 1850
NoConn ~ 1600 1550
NoConn ~ 1600 1250
NoConn ~ 1600 1150
NoConn ~ 2100 1350
NoConn ~ 2100 1450
Text Notes 6300 6550 0    101  ~ 0
optional!
Text Notes 6300 3950 0    101  ~ 0
optional!
Text Notes 6300 1950 0    101  ~ 0
optional!
$EndSCHEMATC
